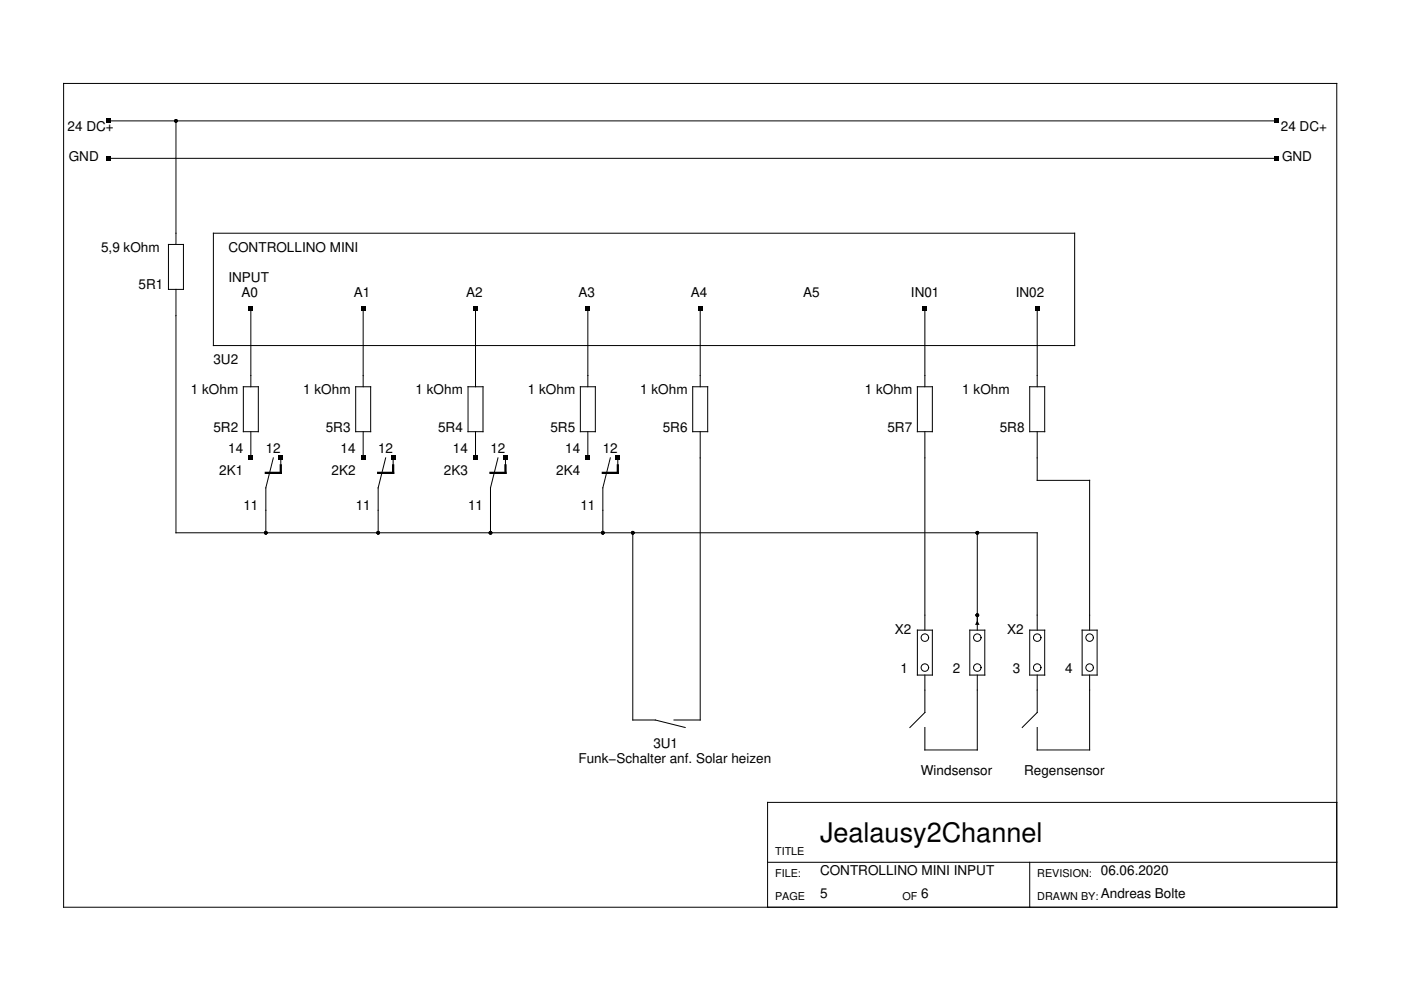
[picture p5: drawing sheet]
<svg xmlns="http://www.w3.org/2000/svg" width="297mm" height="210mm" viewBox="0 0 297 210" stroke-linecap="round" stroke-linejoin="round" font-family="sans-serif">
<g fill="none" stroke="#000" stroke-width=".21">
<path d="M13.5 17.7h269.9v174.7h-269.9zM23 25.6h247.7M23 33.6h247.7M37.3 25.6v26.2M35.7 51.8h3.2v9.6h-3.2zM45.2 49.4h182.6v23.9h-182.6zM37.3 61.4v51.6h182.6v20.6M53.2 65.3v16.7M77 65.3v16.7M100.8 65.3v16.7M124.6 65.3v16.7M148.5 65.3v16.7"/>
<path d="M196.1 65.3v16.7M219.9 65.3v16.7M51.6 82h3.2v9.5h-3.2zM53.2 91.5v5.6M57.9 97.1l-1.5 6.3v9.6M59.5 97.1v1.6M75.4 82h3.2v9.5h-3.2zM77 91.5v5.6M81.8 97.1l-1.6 6.3v9.6M83.4 97.1v1.6M99.2 82h3.2v9.5h-3.2zM100.8 91.5v5.6"/>
<path d="M105.6 97.1l-1.6 6.3v9.6M107.2 97.1v1.6M123 82h3.2v9.5h-3.2zM124.6 91.5v5.6M129.4 97.1l-1.6 6.3v9.6M131 97.1v1.6M146.9 82h3.1v9.5h-3.1zM148.5 91.5v61.2h-5.6M194.5 82h3.2v9.5h-3.2zM196.1 91.5v42.1M218.3 82h3.2v9.5h-3.2zM219.9 91.5v10.3h11.1v31.8"/>
<path d="M134.2 113v39.7h4.7l6.4 1.5M207.2 113v20.6M194.5 133.6h3.2v9.5h-3.2zM205.6 133.6h3.2v9.5h-3.2zM218.3 133.6h3.2v9.5h-3.2zM229.4 133.6h3.2v9.5h-3.2zM196.1 143.1v8l-3.2 3.1M207.2 143.1v15.9h-11.1v-4.8M219.9 143.1v8l-3.2 3.1M231 143.1v15.9h-11.1v-4.8M283.4 170.1h-120.7v22.3M162.7 182.8h120.7"/>
<path d="M218.3 182.8v9.6"/>
<circle cx="196.1" cy="135.2" r=".79"/>
<circle cx="207.2" cy="135.2" r=".79"/>
<circle cx="219.9" cy="135.2" r=".79"/>
<circle cx="231" cy="135.2" r=".79"/>
<circle cx="196.1" cy="141.5" r=".79"/>
<circle cx="207.2" cy="141.5" r=".79"/>
<circle cx="219.9" cy="141.5" r=".79"/>
<circle cx="231" cy="141.5" r=".79"/>
</g>
<path d="M59.5 98.7v1.6h-3.1M83.4 98.7v1.6h-3.2M107.2 98.7v1.6h-3.2M131 98.7v1.6h-3.2" fill="none" stroke="#000" stroke-width=".48"/>
<g fill="#000">
<path d="M22.5 25.2h1v.9h-1zM22.5 33.1h1v.9h-1zM270.2 25.2h1v.9h-1zM270.2 33.1h1v.9h-1zM52.7 64.9h1v.9h-1zM76.5 64.9h1v.9h-1zM100.3 64.9h1v.9h-1zM124.2 64.9h.9v.9h-.9zM148 64.9h.9v.9h-.9zM195.6 64.9h1v.9h-1zM219.4 64.9h1v.9h-1zM52.7 96.6h1v1h-1z"/>
<path d="M59.1 96.6h.9v1h-.9zM76.5 96.6h1v1h-1zM82.9 96.6h.9v1h-.9zM100.3 96.6h1v1h-1zM106.7 96.6h.9v1h-.9zM124.2 96.6h.9v1h-.9zM130.5 96.6h1v1h-1zM207.2 131.5l.5 1h-1z"/>
<circle cx="37.3" cy="25.6" r=".4"/>
<circle cx="56.4" cy="113" r=".4"/>
<circle cx="80.2" cy="113" r=".4"/>
<circle cx="104" cy="113" r=".4"/>
<circle cx="127.8" cy="113" r=".4"/>
<circle cx="134.2" cy="113" r=".4"/>
<circle cx="207.2" cy="113" r=".4"/>
<circle cx="207.2" cy="130.4" r=".4"/>
</g>
<text font-size="5.7" x="173.9" y="178.5">Jealausy2Channel</text>
<g font-size="2.9">
<text x="14.3" y="27.7">24 DC+</text>
<text x="271.6" y="27.7">24 DC+</text>
<text x="14.6" y="34.1">GND</text>
<text x="271.8" y="34.1">GND</text>
<text x="21.4" y="53.4">5,9 kOhm</text>
<text x="48.4" y="53.4">CONTROLLINO MINI</text>
<text x="48.4" y="59.8">INPUT</text>
<text x="29.4" y="61.4">5R1</text>
<text x="51.2" y="63">A0</text>
<text x="75" y="63">A1</text>
<text x="98.8" y="63">A2</text>
<text x="122.6" y="63">A3</text>
<text x="146.5" y="63">A4</text>
<text x="170.3" y="63">A5</text>
<text x="193.1" y="63">IN01</text>
<text x="215.4" y="63">IN02</text>
<text x="45.2" y="77.2">3U2</text>
<text x="40.5" y="83.6">1 kOhm</text>
<text x="64.3" y="83.6">1 kOhm</text>
<text x="88.1" y="83.6">1 kOhm</text>
<text x="111.9" y="83.6">1 kOhm</text>
<text x="135.8" y="83.6">1 kOhm</text>
<text x="183.4" y="83.6">1 kOhm</text>
<text x="204" y="83.6">1 kOhm</text>
<text x="45.2" y="91.5">5R2</text>
<text x="48.4" y="96">14</text>
<text x="56.3" y="96">12</text>
<text x="69.1" y="91.5">5R3</text>
<text x="72.2" y="96">14</text>
<text x="80.2" y="96">12</text>
<text x="92.9" y="91.5">5R4</text>
<text x="96" y="96">14</text>
<text x="104" y="96">12</text>
<text x="116.7" y="91.5">5R5</text>
<text x="119.9" y="96">14</text>
<text x="127.8" y="96">12</text>
<text x="140.5" y="91.5">5R6</text>
<text x="188.2" y="91.5">5R7</text>
<text x="212" y="91.5">5R8</text>
<text x="46.5" y="100.8">2K1</text>
<text x="70.3" y="100.8">2K2</text>
<text x="94.1" y="100.8">2K3</text>
<text x="117.9" y="100.8">2K4</text>
<text x="51.6" y="108.2">11</text>
<text x="75.4" y="108.2">11</text>
<text x="99.2" y="108.2">11</text>
<text x="123" y="108.2">11</text>
<text x="189.7" y="134.4">X2</text>
<text x="213.6" y="134.4">X2</text>
<text x="190.9" y="142.7">1</text>
<text x="202" y="142.7">2</text>
<text x="214.7" y="142.7">3</text>
<text x="225.9" y="142.7">4</text>
<text x="122.7" y="161.8">Funk−Schalter anf. Solar heizen</text>
<text x="138.5" y="158.6">3U1</text>
<text x="195.2" y="164.3">Windsensor</text>
<text x="217.1" y="164.3">Regensensor</text>
<text x="173.9" y="185.6">CONTROLLINO MINI INPUT</text>
<text x="233.4" y="185.6">06.06.2020</text>
<text x="173.9" y="190.4">5</text>
<text x="195.3" y="190.4">6</text>
<text x="233.4" y="190.4">Andreas Bolte</text>
</g>
<g font-size="2.3">
<text x="164.3" y="181.2">TITLE</text>
<text x="164.3" y="186">FILE:</text>
<text x="164.3" y="190.8">PAGE</text>
<text x="191.3" y="190.8">OF</text>
<text x="219.9" y="186">REVISION:</text>
<text x="219.9" y="190.8">DRAWN BY:</text>
</g>
</svg>
